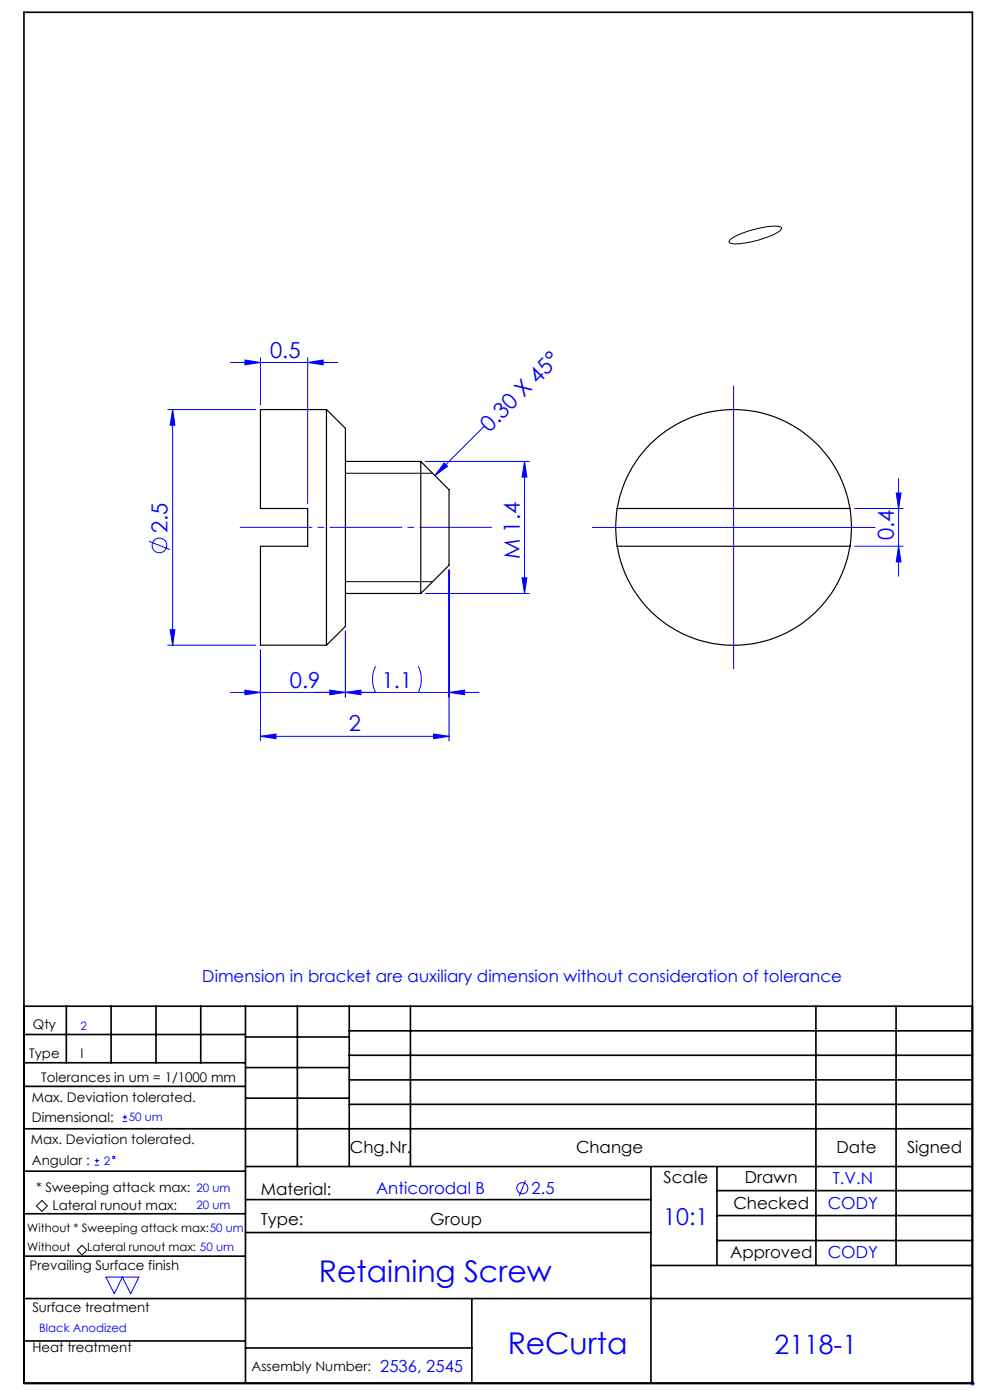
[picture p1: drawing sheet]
<svg xmlns="http://www.w3.org/2000/svg" width="210mm" height="297mm" viewBox="0 0 210 297" stroke-linecap="round" stroke-linejoin="round" font-family="sans-serif">
<g fill="none" stroke="#00f" stroke-width=".21">
<path d="M48.9 76.9h22.7M52 76.4l3.2 .5-3.2 .5zM55.2 75.9v10M65.3 76.9l3.2-.5v1zM65.3 75.9v31M35.6 86.9h18.7M36.6 86.9l.5 3.3h-1zM36.6 86.9v50M90.2 97.9h22.1M94.2 98.2l.7 .7-2.6 2zM102.6 90.6l-10.3 10.3M102.6 90.6h.1"/>
<path d="M111.3 97.9l.5 3.3h-1.1zM111.3 97.9v28M155.6 81.9v60M31.6 114.8l4.5 1.8M125.6 111.9h60M181.3 107.9h10.3M181.3 115.9h10.3M190.1 104.6h1l-.5 3.3zM190.6 115.9l.5 3.3h-1zM190.6 101.5v20.7M35.6 136.9h18.7M36.1 133.6h1l-.5 3.3z"/>
<path d="M55.2 137.9v19.3M73.3 133.9v14M90.2 125.9h22.1M95.3 120.9v36.3M110.7 122.6h1.1l-.5 3.3zM48.9 146.9h52.7M52 146.4l3.2 .5-3.2 .5zM55.2 156.2l3.4-.5v1zM55.2 156.2h40.1M70 146.4l3.3 .5-3.3 .5zM73.3 146.9l3.3-.5v1zM79.7 141.3a6.4 6.4 0 0 0 0 5.6"/>
<path d="M88.7 141.3a6.4 6.4 0 0 1 0 5.6M92 155.7l3.3 .5-3.3 .5zM95.3 146.9l3.3-.5v1zM26 237.9h1M26 237h1M26.5 236.5v1M20.1 247.2h.9M20.1 246.2h.9M20.5 245.8v.9M111.5 250.4l-1.4 3.3M22.5 270.9h7l-1.8 3.6-1.7-3.6-1.8 3.6zM205.8 293.5h1"/>
<path d="M205.9 293.1l.7 .7M206.3 293v1M206.6 293.1l-.7 .7"/>
<circle cx="33.8" cy="115.7" r="1.55"/>
<circle cx="24.1" cy="245.5" r=".24"/>
<circle cx="110.8" cy="252.1" r="1.17"/>
</g>
<path d="M154.8 50.9a18.4 18.4 0 0 1 8.6-2.9h1.6a.55 .55 0 0 1 .8 .3 .55 .55 0 0 1-.5 .7 19.7 19.7 0 0 1-10 2.7l-.3-.1a.37 .37 0 0 1-.3-.2 .37 .37 0 0 1 .1-.5zM73.3 100.4h18.5M73.3 123.4h18.5M7.7 255.8l1.2-1.1 1.2 1.1-1.2 1.2zM16.4 265.2l1-1 1 1-1 1z" fill="none" stroke="#000" stroke-width=".21"/>
<path d="M50.6 111.9h54.1" fill="none" stroke="#00f" stroke-width=".21" stroke-dasharray="15.2 1.3 1.3 1.3" stroke-dashoffset="-.4"/>
<g fill="none" stroke="#000" stroke-width=".35">
<path d="M5.1 2.6h201.2v290.9h-201.2zM5.1 213.5h201.2M5.1 219.5h47M14.1 213.5v12M23.6 213.5v12M33.1 213.5v12M42.6 213.5v12M52.1 213.5v80M52.1 220h22M63.1 213.5v34M74.1 218.7h132.2M74.1 213.5v34"/>
<path d="M87.1 213.5v34M173.1 213.5v55M190.1 213.5v55M5.1 239.5h201.2M5.1 230.5h47M5.1 225.5h47M52.1 226.5h22M52.1 233h22M74.1 223.9h132.2M74.1 229.1h132.2M74.1 234.3h132.2M5.1 257.5h47"/>
<path d="M5.1 248.5h47M52.1 247.5h154.2M52.1 254.5h86M138.1 247.5v46M152.1 247.5v21M152.1 252.6h54.2M152.1 257.9h54.2M5.1 275.5h201.2M5.1 266.5h47M52.1 261.5h86M100.1 275.5v18M138.1 268.5h68.2"/>
<path d="M152.1 263.2h54.2M5.1 284.5h47M52.1 286h48"/>
</g>
<g fill="#00f">
<path d="M94.2 98.2l.7 .7-2.6 2z"/>
<path d="M55.2 156.2l3.4-.5v1zM92 155.7l3.3 .5-3.3 .5zM52 76.4l3.2 .5-3.2 .5zM65.3 76.9l3.2-.5v1zM52 146.4l3.2 .5-3.2 .5zM73.3 146.9l3.3-.5v1zM70 146.4l3.3 .5-3.3 .5zM95.3 146.9l3.3-.5v1z"/>
<path d="M36.6 86.9l.5 3.3h-1zM36.1 133.6h1l-.5 3.3zM111.3 97.9l.5 3.3h-1.1zM110.7 122.6h1.1l-.5 3.3zM190.1 104.6h1l-.5 3.3zM190.6 115.9l.5 3.3h-1z"/>
</g>
<g fill="none" stroke="#000" stroke-width=".25">
<path d="M69.3 86.9v50M69.3 86.9l4 4v42l-4 4M69.3 86.9h-14.1v21h10.1v8h-10.1v21h14.1M73.3 97.9h16M89.3 97.9l5.9 6v16l-5.9 6M89.3 97.9v28M130.9 115.9a25 25 0 0 0 24.7 21 25 25 0 0 0 24.7-21M130.9 107.9a25 25 0 0 1 24.7-21 25 25 0 0 1 24.7 21M130.9 107.9a25.4 25.4 0 0 0 0 8M130.9 107.9h49.4M130.9 115.9h49.4M180.3 107.9a25.4 25.4 0 0 1 0 8"/>
<path d="M73.3 125.9h16"/>
</g>
<g font-size="6.3" fill="#00f">
<text x="67.7" y="271.9">Retaining Screw</text>
<text x="107.7" y="287.3">ReCurta</text>
</g>
<text font-size="5.6" fill="#00f" x="164.3" y="287.2">2118-1</text>
<text font-size="4.9" fill="#00f" x="140.7" y="259.8">10:1</text>
<g font-size="4.7" fill="#00f">
<text x="57.3" y="75.9">0.5</text>
<text x="103.8" y="91.8" transform="rotate(-45 103.8 91.8)">0.30 X 45°</text>
<text x="35.6" y="113.1" transform="rotate(-90 35.6 113.1)">2.5</text>
<text x="110.3" y="118.6" transform="rotate(-90 110.3 118.6)">M 1.4</text>
<text x="189.6" y="114.7" transform="rotate(-90 189.6 114.7)">0.4</text>
<text x="61.5" y="145.9">0.9</text>
<text x="81" y="145.9">1.1</text>
<text x="74" y="155.2">2</text>
</g>
<g font-size="3.5" fill="#00f">
<text x="42.9" y="208.3">Dimension in bracket are auxiliary dimension without consideration of tolerance</text>
<text x="176.6" y="251.1">T.V.N</text>
<text x="79.8" y="253.4">Anticorodal B</text>
<text x="112.8" y="253.4">2.5</text>
<text x="175.6" y="256.6">CODY</text>
<text x="175.6" y="267">CODY</text>
<text x="80.6" y="291.1">2536, 2545</text>
</g>
<g font-size="3.5">
<text x="74.2" y="244.7">Chg.Nr.</text>
<text x="122.2" y="244.7">Change</text>
<text x="177.4" y="244.7">Date</text>
<text x="192.4" y="244.7">Signed</text>
<text x="140.8" y="250.9">Scale</text>
<text x="158" y="250.9">Drawn</text>
<text x="55.3" y="253.5">Material:</text>
<text x="155.6" y="256.4">Checked</text>
<text x="55.3" y="259.8">Type:</text>
<text x="91.3" y="259.8">Group</text>
<text x="154.9" y="266.9">Approved</text>
</g>
<g font-size="2.8">
<text x="7" y="218.4">Qty</text>
<text x="6.2" y="224.5">Type</text>
<text x="17.1" y="224.6">I</text>
<text x="6.8" y="233.7">Max. Deviation tolerated.</text>
<text x="8.8" y="229.4">Tolerances in um = 1/1000 mm</text>
<text x="6.8" y="238.1">Dimensional:</text>
<text x="6.6" y="242.8">Max. Deviation tolerated.</text>
<text x="6.8" y="247.1">Angular :</text>
<text x="7.6" y="252.9">* Sweeping attack max:</text>
<text x="11.2" y="256.7">Lateral runout max:</text>
<text x="6.3" y="269.5">Prevailing Surface finish</text>
<text x="6.9" y="278.3">Surface treatment</text>
<text x="6.9" y="286.7">Heat treatment</text>
<text x="53.4" y="290.9">Assembly Number:</text>
</g>
<g font-size="2.5" fill="#00f">
<text x="17.1" y="218.4">2</text>
<text x="27.3" y="237.9">50 um</text>
<text x="22.1" y="247.2">2</text>
<text x="41.7" y="252.9">20 um</text>
<text x="41.7" y="256.5">20 um</text>
<text x="8.3" y="282.6">Black Anodized</text>
</g>
<g font-size="2.5">
<text x="5.8" y="261.4">Without * Sweeping attack max:50 um</text>
<text x="5.8" y="265.4">Without</text>
<text x="18.5" y="265.3">Lateral runout max: 50 um</text>
</g>
</svg>
